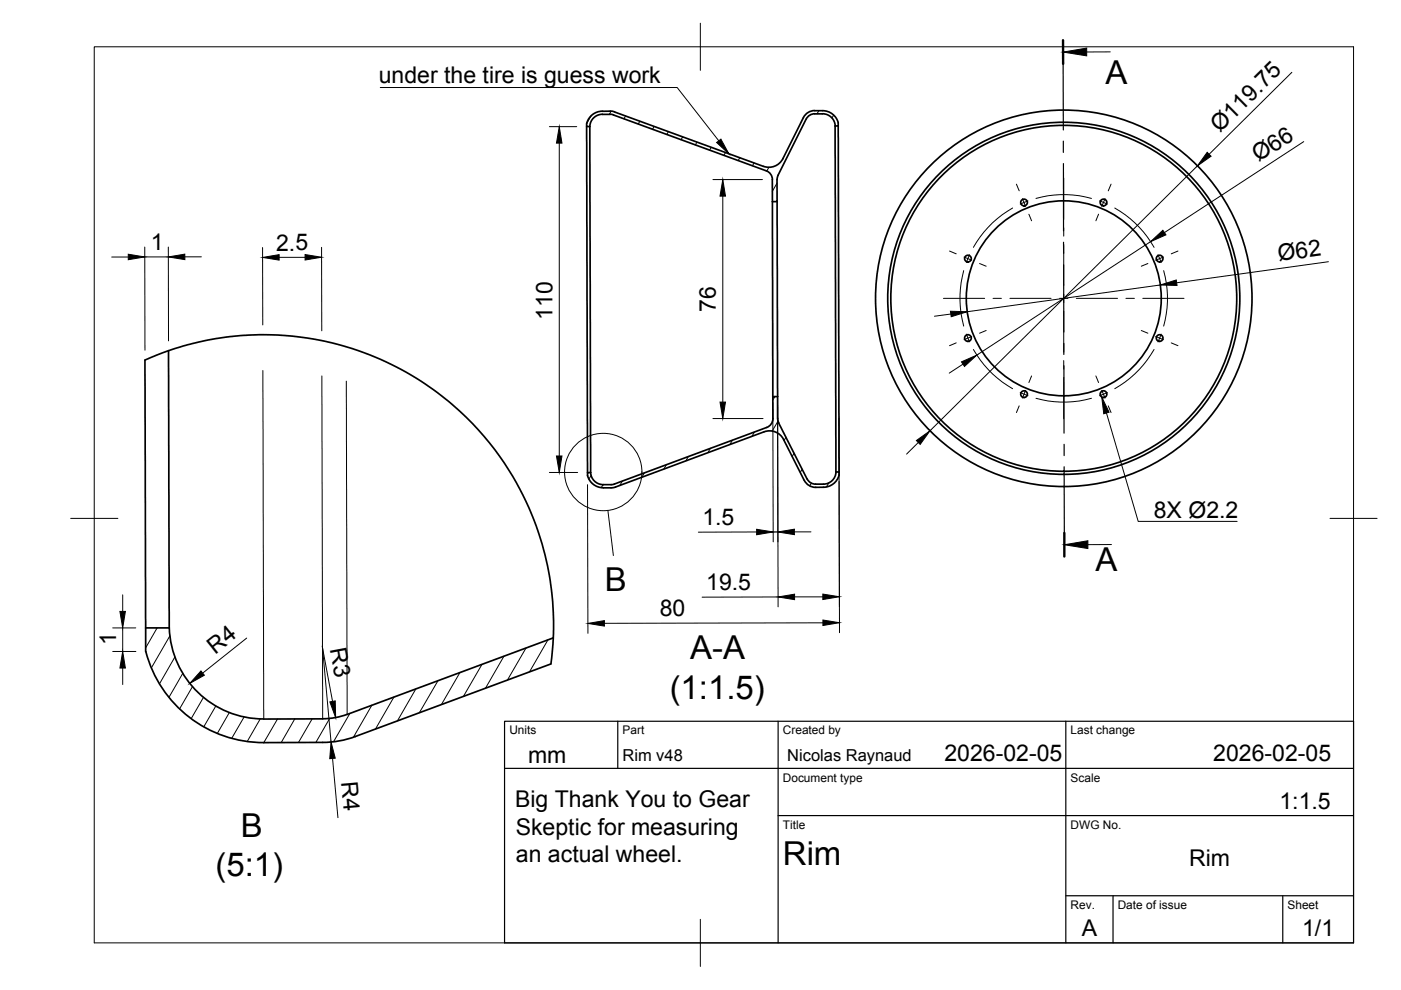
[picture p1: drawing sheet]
<svg xmlns="http://www.w3.org/2000/svg" width="297mm" height="210mm" viewBox="0 0 297 210" stroke-linecap="round" stroke-linejoin="round" font-family="sans-serif">
<!-- layer: Visible -->
<g fill="none" stroke="#000" stroke-width=".36">
<path d="M124.4 26.2v.6h.7M124.4 26.8l.2 73.4M125.1 26.8l.1 73.4M127.7 24.2h1.7M127.7 23.6a3.4 3.4 0 0 0-3.3 2.6M127.7 24.2a2.68 2.68 0 0 0-2.6 2.6M129.4 23.6h-1.7M129.4 23.6l.9 .1M129.4 24.2l.7 .2M130.1 24.4l32.3 11.8M130.3 23.7l31.6 11.6M162.5 36.2a2 2 0 0 1 1.3 1.9"/>
<path d="M163.7 38.1l.1 4.6M166 33.6a3.3 3.3 0 0 1-4.1 1.7M170.3 24.9l-4.3 8.7M172.7 23.5a4.8 4.8 0 0 1 4 .9 2.76 2.76 0 0 1 1 2.3h-.6l.1 73.4M172.7 24.1h1.7M172.7 23.4a2.68 2.68 0 0 0-2.4 1.5M172.7 24.1a2.03 2.03 0 0 0-1.8 1.1l-5.9 12-.3 .9 .1 4.6h-1M174.4 24.1a2.68 2.68 0 0 1 2.7 2.6M177.7 26.7l.2 73.4M163.8 42.7l.1 41.4M164.8 42.7l.1 41.4M35.7 74.4l.2 58.7h-5"/>
<path d="M163.9 88.8a2 2 0 0 1-1.3 1.8l-32.3 12-.7 .2M164.9 84.1h-1v4.7M164.9 84.1v4.7M164.9 88.7l.2 .9M165.1 89.7l6 11.9M125.2 100.2h-.6a3.3 3.3 0 0 0 3.3 3.2h1.7M125.2 100.2a2.68 2.68 0 0 0 2.7 2.6h1.7M177.2 100.1h.7a3.3 3.3 0 0 1-3.3 3.2 4.1 4.1 0 0 1-3.5-.7l-.6-.7-4.4-8.7a3.3 3.3 0 0 0-4.1-1.6l-31.5 11.7-.9 .1M177.2 100.1a2.68 2.68 0 0 1-2.6 2.6 3.3 3.3 0 0 1-3.2-.8l-.3-.3M35.9 133.1a20 20 0 0 0 20 19.4l13.3-.1 2.2-.3 2.2-.6M117.3 135.2l-.5 5.5M73.6 151.5l43.7-16.3v-.5a61.5 61.5 0 0 0-86.6-58.4l.2 61.8a25.9 25.9 0 0 0 25 19.4"/>
<path d="M75.4 156.2a20 20 0 0 1-7 1.2l-12.5 .1M116.8 140.8l-41.5 15.4"/>
<circle cx="205.2" cy="54.8" r=".71"/>
<circle cx="217.1" cy="42.9" r=".71"/>
<circle cx="234" cy="42.9" r=".71"/>
<circle cx="245.9" cy="54.8" r=".71"/>
<circle cx="205.2" cy="71.7" r=".71"/>
<circle cx="225.5" cy="63.2" r="39.9"/>
<circle cx="225.5" cy="63.2" r="37.3"/>
<circle cx="225.5" cy="63.2" r="20.7"/>
<circle cx="225.5" cy="63.2" r="36.7"/>
<circle cx="245.9" cy="71.7" r=".71"/>
<circle cx="217.1" cy="83.6" r=".71"/>
<circle cx="234" cy="83.6" r=".71"/>
</g>
<!-- layer: Visible Narrow -->
<path d="M55.7 78.6l.2 73.6M68.2 79.7l.2 72.5M73.4 80.8l.2 70.5" fill="none" stroke="#000" stroke-width=".21"/>
<!-- layer: BORDER -->
<path d="M20 9.9h267v190h-267zM148.5 4.9v10M15 109.9h10M282 109.9h10M148.5 194.9v10" fill="none" stroke="#000" stroke-width=".21"/>
<!-- layer: Section Lines -->
<path d="M225.4 8.5v5M225.7 113v5" fill="none" stroke="#000" stroke-width=".51"/>
<path d="M225.4 13.5v14.1M225.4 29.9v2.4M225.5 34.7v14.3M225.5 51.4v2.3M225.5 56.1l.1 14.3M225.6 72.8v2.4M225.6 77.5v14.3M225.6 99l.1 14M225.6 94.2v2.4" fill="none" stroke="#000" stroke-width=".25"/>
<path d="M235.4 11h-5M235.6 115.5h-4.9" fill="none" stroke="#000" stroke-width=".21"/>
<path d="M225.4 11l5-.8v1.6zM225.7 115.5l5-.8v1.6z" fill="#000" stroke="#000" stroke-width=".21"/>
<!-- layer: Detail Boundary -->
<g fill="none" stroke="#000" stroke-width=".21">
<path d="M128.9 108.2l1.1 9.6"/>
<circle cx="127.9" cy="100.1" r="8.2"/>
</g>
<!-- layer: FD_Dimensions -->
<g fill="none" stroke="#000" stroke-width=".21">
<path d="M273.9 15.3l-17.5 17.4M116.5 26.9h5.8M118.6 30.3v66.4M151.2 38.1h10.4M253.9 35.2l-56.7 56.1M276.4 30l-29.5 19.3M23.7 54.5h3.5M30.7 52.4v21.8M30.7 54.5h5M35.7 52.4v19.9M39.2 54.5h3.5M55.7 52.5v16.4"/>
<path d="M59.2 54.6h5.5M68.2 52.4v17.7M153.2 41.6v43.7M243.9 51.2l-36.8 24.1M281.6 55.5l-32.1 4.5M201.6 66.6l-3.5 .4M204.2 77.2l-2.9 1.9M246 60.4l-40.9 5.7M151.2 88.7h10.6M163.9 85.4v29.5M164.9 85.7l.1 43M177.9 88.6l.1 45.5"/>
<path d="M194.7 93.8l-2.5 2.5M116.5 100.2h6M124.6 102.8l.1 31.5M160.4 112.8h-12.3M163.9 112.8h1M168.4 112.8h3.5M23.9 133.1h4.9M23.9 138.1h4.9M26 126.1v3.5M26 133.1v5M52.3 135.3l-9.3 7.4M68.3 137l2.2 11.7"/>
<path d="M68.4 137.4l1.8 19.9M165 126.6h-16.1M168.5 126.5h6M174.5 132.1l-46.4 .1M26 141.6v3.5M70.5 160.8l1.1 12.6"/>
</g>
<g fill="#000" stroke="#000" stroke-width=".21">
<path d="M118.6 26.9l.5 3.4h-1.1zM255.9 32.3l.9 .8-2.9 2.1zM27.2 53.9l3.5 .6-3.5 .6zM35.7 54.5l3.5-.6v1.1zM55.7 54.6l3.5-.6v1.2zM64.7 54l3.5 .5-3.5 .6zM153.2 38.1l.6 3.5h-1.1zM243.9 51.2l2.6-2.4 .7 1zM246 60.4l3.4-1 .2 1.1zM201.5 66l3.6 .1-3.4 1.1zM203.9 76.7l3.2-1.4-2.6 2.4zM118 96.7h1.1l-.5 3.5z"/>
<path d="M152.7 85.3h1.1l-.6 3.4zM194.3 93.4l2.9-2.1-2.1 2.9zM160.4 112.2l3.5 .6-3.5 .6zM164.9 112.8l3.5-.6v1.2zM25.4 129.6h1.2l-.6 3.5zM124.7 132.2l3.4-.6v1.2zM165 126.6l3.5-.6v1.1zM174.5 126l3.5 .5-3.5 .6zM174.5 131.5l3.5 .5-3.5 .6zM26 138.1l.6 3.5h-1.2zM42.6 142.3l.7 .9-3.1 1.7zM69.9 148.8l1.2-.2 .1 3.5z"/>
<path d="M70.2 157.3l.9 3.5-1.2 .1z"/>
</g>
<!-- layer: Leaders -->
<path d="M151.9 30.2l.9-.7 1.7 3.1zM233.6 84.2l1.5 3.2-1.1 .3z" fill="#000" stroke="#000" stroke-width=".21"/>
<path d="M80.6 18.6h63l8.8 11.3M234.6 87.6l6.7 22.9h21" fill="none" stroke="#000" stroke-width=".21"/>
<!-- layer: Hatching -->
<g fill="none" stroke="#000" stroke-width=".21">
<path d="M125.3 24.5l-.9 1.7M129.6 23.6l-.4 .6M132.6 24.6l-.3 .6M135.7 25.7l-.4 .6M138.7 26.8l-.4 .6M141.7 27.9l-.3 .6M144.7 29l-.3 .6M147.8 30.1l-.4 .6M150.8 31.2l-.3 .6M153.8 32.4l-.3 .5M156.8 33.5l-.3 .6M159.9 34.6l-.4 .6"/>
<path d="M163 35.5l-.4 .8M164.7 38.8l-1 1.8M173.6 23.5l-.4 .6M176.7 24.4l-.3 .6M141.3 98.5l-.5 .9M145.9 96.8l-.5 .9M150.6 95.1l-.5 .9M155.3 93.3l-.5 .9M160 91.6l-.6 .9M164.3 84.1l-.4 .7M165 89.3l-1.3 2.1M166.6 92.7l-.4 .7"/>
<path d="M168.4 96.1l-.4 .7M170.1 99.5l-.4 .7M125.3 100.8l-.4 .8M127.8 102.8l-.3 .6M132 102l-.6 .9M136.6 100.3l-.5 .9M172 102.4l-.3 .6M175.7 102.4l-.5 .8M33.3 133.1l-2.4 4.2M36 134.8l-3.9 6.8M37.1 139.3l-3.3 5.7M106.8 139.1l-3.9 6.8"/>
<path d="M111.5 137.4l-3.9 6.8M116.2 135.7l-3.9 6.7M38.8 142.8l-3 5.1M40.8 145.6l-2.7 4.7M43.1 147.9l-2.6 4.5M45.8 149.7l-2.6 4.4M48.6 151.1l-2.5 4.4M51.8 152l-2.7 4.5M55.2 152.4l-2.8 4.8M58.8 152.4l-2.9 5M62.5 152.4l-2.9 5M66.2 152.4l-2.9 5"/>
<path d="M69.9 152.3l-2.9 5.1M74.2 151.2l-3.5 6.1M78.8 149.5l-3.9 6.8M83.5 147.8l-3.9 6.8M88.2 146l-3.9 6.8M92.9 144.3l-4 6.8M97.5 142.6l-3.9 6.8M102.2 140.9l-3.9 6.8"/>
</g>
<!-- layer: Smart Centers -->
<g fill="none" stroke="#000" stroke-width=".21">
<path d="M215.5 39l.6 1.5M225.5 37.8v8.7M235.6 39l-.6 1.5M201.3 53.2l1.4 .6M204.3 57.4a22.2 22.2 0 0 0 0 11.7M204.4 54.5l1.6 .7M205.6 54l-.7 1.7M207.7 55.9l1.4 .5M214.7 44.1a21.8 21.8 0 0 0-8.3 8.3M216.8 42.1l.6 1.7M218 42.6l-1.7 .7M218.1 45.4l.6 1.4"/>
<path d="M219.6 42.1a21.7 21.7 0 0 1 11.8 0M225.5 48.3v1.8M225.5 51.9v8.7M232.9 45.4l-.6 1.4M233.1 42.6l1.7 .7M234.3 42.1l-.7 1.7M236.3 44.1a22 22 0 0 1 8.4 8.3M243.4 55.9l-1.4 .5M245.5 54l.7 1.7M246.7 54.5l-1.7 .7M246.7 57.4a21.7 21.7 0 0 1 0 11.7M249.7 53.2l-1.4 .6"/>
<path d="M200 63.3h8.8M202.7 72.7l-1.4 .6M204.9 70.8l.7 1.7M206 71.3l-1.6 .7M206.4 74.1a22.3 22.3 0 0 0 8.3 8.3M209.1 70.1l-1.4 .5M210.5 63.3h1.8M214.1 63.3h8.7M218.7 79.7l-.6 1.4M224.6 63.3h1.8M225.5 62.4v1.7M225.5 65.9v8.8"/>
<path d="M225.5 76.4v1.8M228.2 63.3h8.7M232.3 79.7l.6 1.4M238.7 63.3h1.8M242 70.1l1.4 .5M242.3 63.3h8.7M244.7 74.1a22.2 22.2 0 0 1-8.4 8.3M245 71.3l1.7 .7M246.2 70.8l-.7 1.7M248.3 72.7l1.4 .6M216.1 86.1l-.6 1.4M216.3 83.2l1.7 .7"/>
<path d="M217.4 82.8l-.6 1.6M219.6 84.4a21.7 21.7 0 0 0 11.8 0M225.5 80v8.8M233.6 82.8l.7 1.6M234.8 83.2l-1.7 .7M235 86.1l.6 1.4"/>
</g>
<!-- layer: TITLEBLOCK -->
<path d="M107 152.9h180v47h-180zM131 152.9v10M165 152.9v47M226 152.9v47M107 162.9h180M165 172.9h122M226 189.9h61M236 189.9v10M272 189.9v10" fill="none" stroke="#000" stroke-width=".25"/>
<g font-size="7">
<text x="234.4" y="17.8">A</text>
<text x="128.2" y="125.3">B</text>
<text x="232.3" y="121.1">A</text>
<text x="146.3" y="139.7">A-A</text>
<text x="142" y="148.1">(1:1.5)</text>
<text x="51.1" y="177.4">B</text>
<text x="45.7" y="185.8">(5:1)</text>
<text x="166" y="183.4">Rim</text>
</g>
<g font-size="4.9">
<text x="80.3" y="17.5">under the tire is guess work</text>
<text x="258.6" y="28.3" transform="rotate(-45 258.6 28.3)">Ø119.75</text>
<text x="266.8" y="34.4" transform="rotate(-33 266.8 34.4)">Ø66</text>
<text x="32" y="53.1">1</text>
<text x="58.5" y="53.1">2.5</text>
<text x="271.1" y="55.4" transform="rotate(-8 271.1 55.4)">Ø62</text>
<text x="117.1" y="67.7" transform="rotate(-90 117.1 67.7)">110</text>
<text x="151.8" y="66.1" transform="rotate(-90 151.8 66.1)">76</text>
<text x="148.9" y="111.4">1.5</text>
<text x="244.6" y="109.8">8X Ø2.2</text>
<text x="149.7" y="125.2">19.5</text>
<text x="139.9" y="130.7">80</text>
<text x="24.6" y="136.8" transform="rotate(-90 24.6 136.8)">1</text>
<text x="69.9" y="137.7" transform="rotate(79 69.9 137.7)">R3</text>
<text x="45.6" y="138.8" transform="rotate(-39 45.6 138.8)">R4</text>
<text x="112" y="161.7">mm</text>
<text x="200.2" y="161.4">2026-02-05</text>
<text x="257.2" y="161.4">2026-02-05</text>
<text x="72.4" y="165.9" transform="rotate(85 72.4 165.9)">R4</text>
<text x="109.2" y="171.1">Big Thank You to Gear</text>
<text x="271.3" y="171.5">1:1.5</text>
<text x="109.3" y="177">Skeptic for measuring</text>
<text x="109.4" y="182.8">an actual wheel.</text>
<text x="252.1" y="183.7">Rim</text>
<text x="229.3" y="198.6">A</text>
<text x="276.1" y="198.6">1/1</text>
</g>
<g font-size="3.5">
<text x="132" y="161.3">Rim v48</text>
<text x="166.9" y="161.3">Nicolas Raynaud</text>
</g>
<g font-size="2.5">
<text x="108" y="155.7">Units</text>
<text x="132" y="155.7">Part</text>
<text x="166" y="155.7">Created by</text>
<text x="227" y="155.7">Last change</text>
<text x="166" y="165.7">Document type</text>
<text x="227" y="165.7">Scale</text>
<text x="166" y="175.7">Title</text>
<text x="227" y="175.7">DWG No.</text>
<text x="227" y="192.7">Rev.</text>
<text x="237" y="192.7">Date of issue</text>
<text x="273" y="192.7">Sheet</text>
</g>
</svg>
